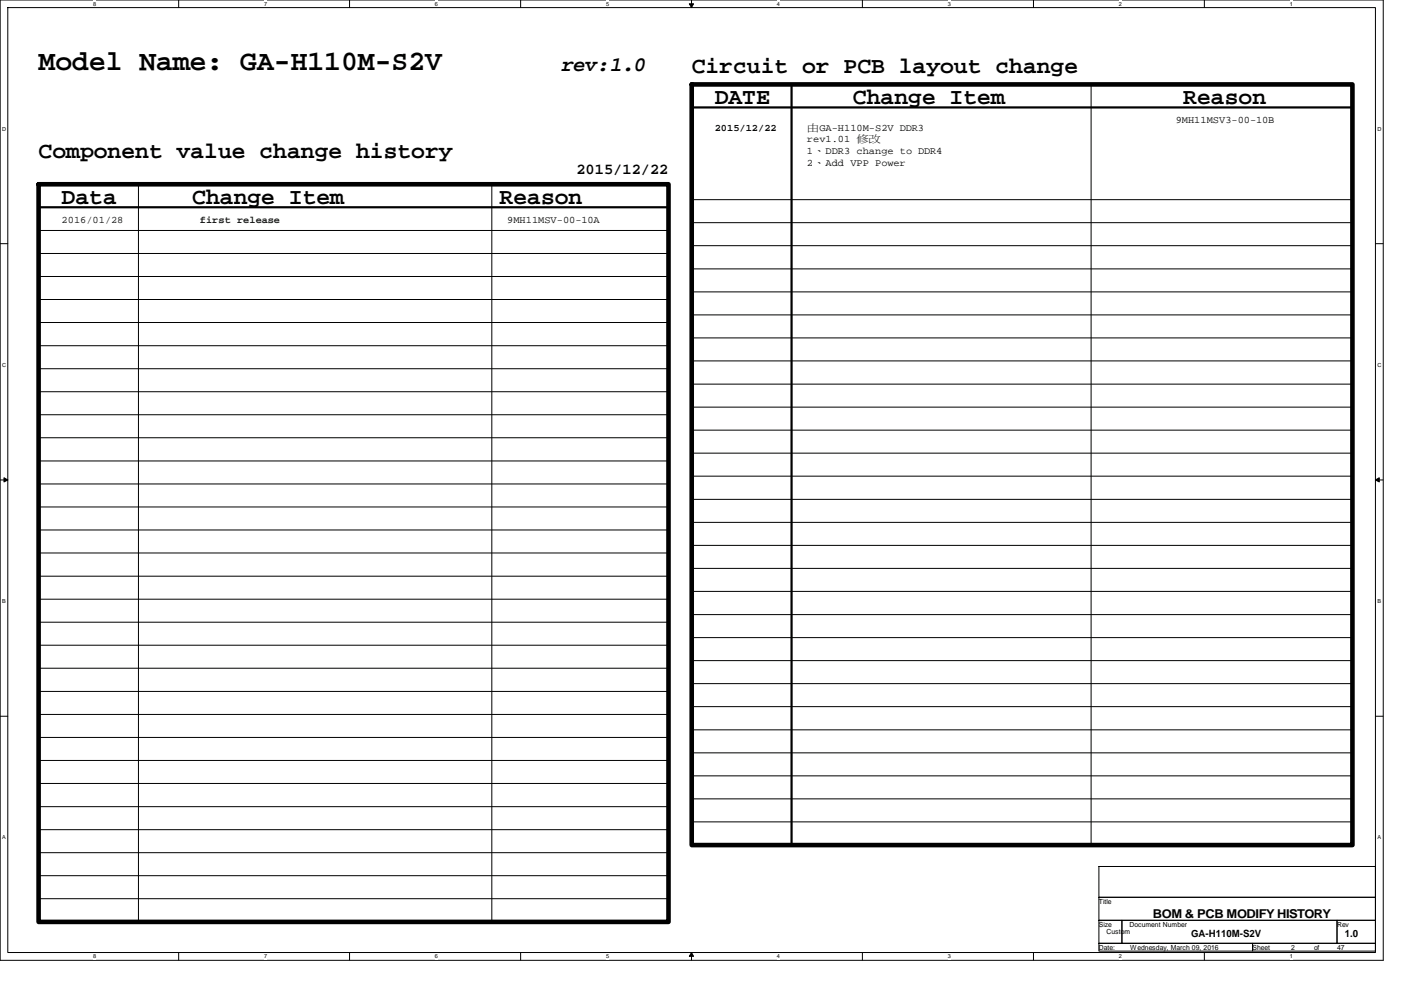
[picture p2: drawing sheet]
<svg xmlns="http://www.w3.org/2000/svg" width="297mm" height="210mm" viewBox="0 0 297 210" stroke-linecap="round" stroke-linejoin="round" font-family="sans-serif">
<path d="M0 0h292.6v203.2h-292.6zM1.6 1.6h289.4v199.9h-289.4z" fill="none" stroke="#000" stroke-width=".21"/>
<g fill="#fff">
<path d="M19.7 .2h.6v1.3h-.6z"/>
<path d="M19.7 201.7h.6v1.3h-.6z"/>
</g>
<path d="M37.8 0v1.6M37.8 201.5v1.7" fill="none" stroke="#000" stroke-width=".21"/>
<g fill="#fff">
<path d="M55.9 .2h.6v1.3h-.6z"/>
<path d="M55.9 201.7h.6v1.3h-.6z"/>
</g>
<path d="M74 0v1.6M74 201.5v1.7" fill="none" stroke="#000" stroke-width=".21"/>
<g fill="#fff">
<path d="M92 .2h.6v1.3h-.6z"/>
<path d="M92 201.7h.6v1.3h-.6z"/>
</g>
<path d="M110.1 0v1.6M110.1 201.5v1.7" fill="none" stroke="#000" stroke-width=".21"/>
<g fill="#fff">
<path d="M128.2 .2h.6v1.3h-.6z"/>
<path d="M128.2 201.7h.6v1.3h-.6z"/>
</g>
<path d="M145.8 .8h.9l-.4 .8zM146.3 0v1.6M146.3 201.5l.4 .9h-.9zM146.3 201.5v1.7" fill="none" stroke="#000" stroke-width=".21"/>
<path d="M145.8 .8h.9l-.4 .8zM146.3 201.5l.4 .9h-.9z" fill="#000"/>
<g fill="#fff">
<path d="M164.4 .2h.6v1.3h-.6z"/>
<path d="M164.4 201.7h.6v1.3h-.6z"/>
</g>
<path d="M182.5 0v1.6M182.5 201.5v1.7" fill="none" stroke="#000" stroke-width=".21"/>
<g fill="#fff">
<path d="M200.5 .2h.6v1.3h-.6z"/>
<path d="M200.5 201.7h.6v1.3h-.6z"/>
</g>
<path d="M218.6 0v1.6M218.6 201.5v1.7" fill="none" stroke="#000" stroke-width=".21"/>
<g fill="#fff">
<path d="M236.7 .2h.6v1.3h-.6z"/>
<path d="M236.7 201.7h.6v1.3h-.6z"/>
</g>
<path d="M254.8 0v1.6M254.8 201.5v1.7" fill="none" stroke="#000" stroke-width=".21"/>
<g fill="#fff">
<path d="M272.9 .2h.6v1.3h-.6z"/>
<path d="M272.9 201.7h.6v1.3h-.6z"/>
<path d="M.5 26.6h.8v1.3h-.8z"/>
<path d="M291.4 26.6h.8v1.3h-.8z"/>
<path d="M.5 76.5h.8v1.4h-.8z"/>
<path d="M291.4 76.5h.8v1.4h-.8z"/>
</g>
<path d="M0 51.6h1.6M291 51.6h1.6" fill="none" stroke="#000" stroke-width=".21"/>
<g fill="#fff">
<path d="M.5 126.5h.7v1.3h-.7z"/>
<path d="M291.4 126.5h.7v1.3h-.7z"/>
</g>
<path d="M0 101.6h1.6M.8 101.1l.8 .5-.8 .4zM291 101.6h1.6M291 101.6l.8-.5v.9z" fill="none" stroke="#000" stroke-width=".21"/>
<path d="M.8 101.1l.8 .5-.8 .4zM291 101.6l.8-.5v.9z" fill="#000"/>
<g fill="#fff">
<path d="M.5 176.5h.7v1.3h-.7z"/>
<path d="M291.4 176.5h.7v1.3h-.7z"/>
</g>
<g fill="none" stroke="#000" stroke-width=".21">
<path d="M230.8 17.9v161M29.3 39v156.1M104.1 39v156.1M8.2 58.5h133.3M8.2 48.8h133.3M8.2 53.6h133.3M146.3 56.9h139.9M146.3 42.2h139.9M146.3 47.1h139.9M146.3 52h139.9M8.2 63.4h133.3M8.2 73.2h133.3"/>
<path d="M8.2 68.2h133.3M8.2 78h133.3M146.3 61.8h139.9M146.3 76.4h139.9M146.3 71.5h139.9M146.3 66.6h139.9M8.2 97.5h133.3M8.2 87.8h133.3M8.2 92.6h133.3M8.2 82.9h133.3M146.3 91h139.9M146.3 95.9h139.9"/>
<path d="M146.3 86.1h139.9M146.3 81.3h139.9M8.2 117h133.3M8.2 107.3h133.3M8.2 102.4h133.3M8.2 112.1h133.3M146.3 110.5h139.9M146.3 115.4h139.9M146.3 105.7h139.9M146.3 100.8h139.9M8.2 131.7h133.3M8.2 121.9h133.3"/>
<path d="M8.2 126.8h133.3M8.2 136.5h133.3M146.3 134.9h139.9M146.3 139.8h139.9M146.3 120.3h139.9M146.3 130h139.9M146.3 125.1h139.9M0 151.6h1.6M8.2 151.2h133.3M8.2 156h133.3M8.2 146.3h133.3M8.2 141.4h133.3"/>
<path d="M146.3 154.4h139.9M146.3 149.5h139.9M146.3 144.7h139.9M146.3 159.3h139.9M291 151.6h1.6M8.2 170.7h133.3M8.2 160.9h133.3M8.2 165.8h133.3M8.2 175.6h133.3M146.3 164.2h139.9M146.3 173.9h139.9M146.3 169h139.9"/>
<path d="M8.2 190.2h133.3M8.2 180.4h133.3M8.2 185.3h133.3M232.5 183.3h58.5v6.6h-58.5zM232.5 189.9h58.5v4.8h-58.5zM232.5 194.7h4.9v4.9h-4.9zM232.5 199.6h32.5v1.7h-32.5zM237.4 194.7h45.5v4.9h-45.5zM265 199.6h26v1.7h-26zM282.9 194.7h8.1v4.9h-8.1z"/>
</g>
<path d="M167.5 17.9v161M146.3 22.7h139.9M8.2 43.9h133.3" fill="none" stroke="#000" stroke-width=".47"/>
<path d="M146.3 17.9h139.8v160.9h-139.8zM8.2 39h133.2v156.1h-133.2z" fill="none" stroke="#000" stroke-width=".97"/>
<text font-size="6" x="8.2" y="14.8">Model Name: GA-H110M-S2V</text>
<g font-size="4.9">
<text x="146.3" y="15.5">Circuit or PCB layout change</text>
<text x="151.2" y="22">DATE</text>
<text x="180.5" y="22">Change Item</text>
<text x="250.4" y="22">Reason</text>
<text x="8.2" y="33.4">Component value change history</text>
<text x="13" y="43.1">Data</text>
<text x="40.7" y="43.1">Change Item</text>
<text x="105.7" y="43.1">Reason</text>
</g>
<text font-size="4.4" x="118.7" y="15">rev:1.0</text>
<text font-size="3.3" x="122" y="36.8">2015/12/22</text>
<text font-size="2.6" x="243.9" y="194.2">BOM &amp; PCB MODIFY HISTORY</text>
<g font-size="2.1">
<text x="151.2" y="27.7">2015/12/22</text>
<text x="170.7" y="27.6">由GA-H110M-S2V DDR3</text>
<text x="248.7" y="26">9MH11MSV3-00-10B</text>
<text x="170.7" y="32.6">1、DDR3 change to DDR4</text>
<text x="170.7" y="35.1">2、Add VPP Power</text>
<text x="170.7" y="30.1">rev1.01 請請</text>
<text x="13" y="47.2">2016/01/28</text>
<text x="107.3" y="47.2">9MH11MSV-00-10A</text>
<text x="252" y="198.3">GA-H110M-S2V</text>
<text x="284.5" y="198.3">1.0</text>
</g>
<text font-size="2.1" fill="#004000" x="42.3" y="47.2">first release</text>
<g font-size="1.5">
<text x="232.5" y="191.2">Title</text>
<text x="232.5" y="196.1">Size</text>
<text x="234.1" y="197.7">Custom</text>
<text x="239" y="196.1">Document Number</text>
<text x="282.9" y="196.1">Rev</text>
<text x="232.5" y="201">Date:</text>
<text x="239.1" y="201">Wednesday, March 09, 2016</text>
<text x="265" y="201">Sheet</text>
<text x="273.1" y="201">2</text>
<text x="278" y="201">of</text>
<text x="282.9" y="201">47</text>
</g>
<g font-size="1.2">
<text x="19.7" y="1.2">8</text>
<text x="55.9" y="1.2">7</text>
<text x="92" y="1.2">6</text>
<text x="128.2" y="1.2">5</text>
<text x="164.4" y="1.2">4</text>
<text x="200.5" y="1.2">3</text>
<text x="236.7" y="1.2">2</text>
<text x="272.9" y="1.2">1</text>
<text x=".5" y="27.6">D</text>
<text x="291.4" y="27.6">D</text>
<text x=".5" y="77.6">C</text>
<text x="291.4" y="77.6">C</text>
<text x=".5" y="127.6">B</text>
<text x="291.4" y="127.6">B</text>
<text x=".5" y="177.6">A</text>
<text x="291.4" y="177.6">A</text>
<text x="19.7" y="202.8">8</text>
<text x="55.9" y="202.8">7</text>
<text x="92" y="202.8">6</text>
<text x="128.2" y="202.8">5</text>
<text x="164.4" y="202.8">4</text>
<text x="200.5" y="202.8">3</text>
<text x="236.7" y="202.8">2</text>
<text x="272.9" y="202.8">1</text>
</g>
</svg>
